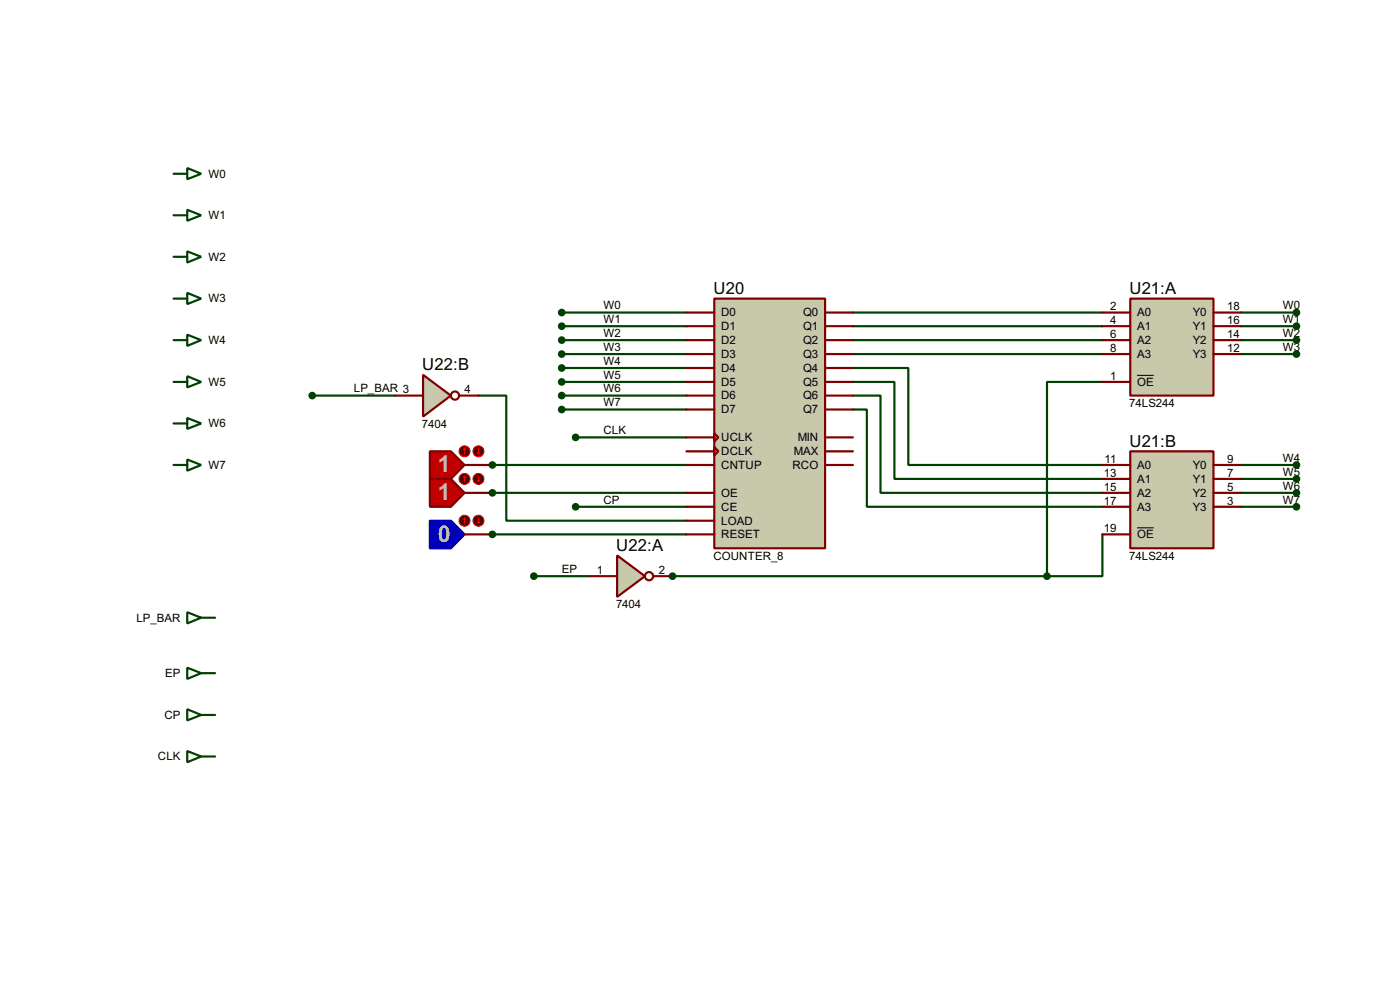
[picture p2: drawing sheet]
<svg xmlns="http://www.w3.org/2000/svg" width="256mm" height="180mm" viewBox="0 0 256 180" stroke-linecap="round" stroke-linejoin="round" font-family="sans-serif">
<g fill="none" stroke="#004000" stroke-width=".4">
<path d="M102.9 57.2h22.9M102.9 59.7h22.9M156.3 57.2h45.7M156.3 59.7h45.7M227.4 57.2h10.1M227.4 59.7h10.1M102.9 62.3h22.9M102.9 64.8h22.9M102.9 67.4h22.9M102.9 69.9h22.9M102.9 72.4h22.9M102.9 75h22.9"/>
<path d="M156.3 67.4h10.1v17.7h35.6M156.3 69.9h7.6v17.8h38.1M156.3 72.4h5v17.8h40.7M156.3 75h2.5v17.8h43.2M156.3 62.3h45.7M156.3 64.8h45.7M202 69.9h-10.2v35.6M227.4 62.3h10.1M227.4 64.8h10.1M202 97.8v7.7h-10.2M227.4 85.1h10.1M227.4 87.7h10.1"/>
<path d="M227.4 90.2h10.1M227.4 92.8h10.1M123.2 105.5h68.6"/>
</g>
<circle cx="123.2" cy="105.5" r=".2" fill="#004000"/>
<path d="M90.2 97.8h35.6M105.5 80.1h20.3M105.5 92.8h20.3M97.8 105.5h10.2" fill="none" stroke="#004000" stroke-width=".4"/>
<circle cx="90.2" cy="97.8" r=".2" fill="#004000"/>
<path d="M90.2 90.2h35.6" fill="none" stroke="#004000" stroke-width=".4"/>
<circle cx="90.2" cy="90.2" r=".2" fill="#004000"/>
<path d="M57.2 72.4h15.2M87.7 72.4h5.1v22.9h33M90.2 85.1h35.6" fill="none" stroke="#004000" stroke-width=".4"/>
<circle cx="90.2" cy="85.1" r=".2" fill="#004000"/>
<g fill="none" stroke="#004000" stroke-width=".4">
<path d="M31.8 31.8h2.5M31.8 39.4h2.5M34.3 30.8l2.6 1-2.6 1zM34.3 38.4l2.6 1-2.6 1zM31.8 47h2.5M31.8 54.7h2.5M34.3 46l2.6 1-2.6 1.1zM34.3 53.6l2.6 1.1-2.6 1zM31.8 62.3h2.5M31.8 69.9h2.5M31.8 77.5h2.5M34.3 61.3l2.6 1-2.6 1z"/>
<path d="M34.3 68.9l2.6 1-2.6 1zM34.3 76.5l2.6 1-2.6 1zM31.8 85.1h2.5M34.3 84.1l2.6 1-2.6 1.1zM34.3 112.1l2.6 1-2.6 1zM36.9 113.1h2.5M34.3 122.2l2.6 1-2.6 1.1zM34.3 129.8l2.6 1.1-2.6 1zM34.3 137.5l2.6 1-2.6 1zM36.9 123.2h2.5M36.9 130.9h2.5M36.9 138.5h2.5"/>
</g>
<path d="M130.9 54.7h20.3v45.7h-20.3z" fill="#c8c8aa" stroke="#800000" stroke-width=".4"/>
<g fill="none" stroke="#800000" stroke-width=".4">
<path d="M125.8 57.2h5.1M125.8 59.7h5.1M151.2 57.2h5.1M151.2 59.7h5.1M125.8 62.3h5.1M125.8 64.8h5.1M125.8 67.4h5.1M125.8 69.9h5.1M125.8 72.4h5.1M125.8 75h5.1M130.9 79.3l.7 .8-.7 .7zM151.2 62.3h5.1"/>
<path d="M151.2 64.8h5.1M151.2 67.4h5.1M151.2 69.9h5.1M151.2 72.4h5.1M151.2 75h5.1M125.8 80.1h5.1M125.8 82.6h5.1M125.8 90.2h5.1M125.8 92.8h5.1M125.8 95.3h5.1M125.8 97.8h5.1M125.8 85.1h5.1"/>
<path d="M130.9 81.8l.7 .8-.7 .8zM151.2 80.1h5.1M151.2 82.6h5.1M151.2 85.1h5.1"/>
</g>
<g fill="#004000" stroke="#004000" stroke-width=".4">
<circle cx="102.9" cy="57.2" r=".5"/>
<circle cx="102.9" cy="59.7" r=".5"/>
<circle cx="102.9" cy="62.3" r=".5"/>
<circle cx="102.9" cy="64.8" r=".5"/>
<circle cx="102.9" cy="67.4" r=".5"/>
<circle cx="102.9" cy="69.9" r=".5"/>
<circle cx="102.9" cy="72.4" r=".5"/>
<circle cx="102.9" cy="75" r=".5"/>
</g>
<path d="M207.1 54.7h15.2v17.7h-15.2z" fill="#c8c8aa" stroke="#800000" stroke-width=".4"/>
<path d="M202 57.2h5.1M202 59.7h5.1M222.3 57.2h5.1M222.3 59.7h5.1M202 62.3h5.1M202 64.8h5.1M202 69.9h5.1M222.3 62.3h5.1M222.3 64.8h5.1" fill="none" stroke="#800000" stroke-width=".4"/>
<path d="M208.3 68.7h3.1" fill="none" stroke="#000" stroke-width=".18"/>
<path d="M207.1 82.6h15.2v17.8h-15.2z" fill="#c8c8aa" stroke="#800000" stroke-width=".4"/>
<path d="M202 85.1h5.1M202 87.7h5.1M202 90.2h5.1M202 92.8h5.1M202 97.8h5.1M222.3 85.1h5.1M222.3 87.7h5.1M222.3 90.2h5.1M222.3 92.8h5.1" fill="none" stroke="#800000" stroke-width=".4"/>
<path d="M208.3 96.6h3.1" fill="none" stroke="#000" stroke-width=".18"/>
<g fill="#004000" stroke="#004000" stroke-width=".4">
<circle cx="237.5" cy="57.2" r=".5"/>
<circle cx="237.5" cy="59.7" r=".5"/>
<circle cx="237.5" cy="62.3" r=".5"/>
<circle cx="237.5" cy="64.8" r=".5"/>
<circle cx="237.5" cy="85.1" r=".5"/>
<circle cx="237.5" cy="87.7" r=".5"/>
<circle cx="237.5" cy="90.2" r=".5"/>
<circle cx="237.5" cy="92.8" r=".5"/>
<circle cx="191.8" cy="105.5" r=".5"/>
</g>
<path d="M113.1 101.7l5.1 3.8-5.1 3.8z" fill="#c8c8aa" stroke="#800000" stroke-width=".4"/>
<g fill="none" stroke="#800000" stroke-width=".4">
<path d="M108 105.5h5.1M119.7 105.5h3.5"/>
<circle cx="118.9" cy="105.5" r=".75"/>
</g>
<g fill="#004000" stroke="#004000" stroke-width=".4">
<circle cx="123.2" cy="105.5" r=".5"/>
<circle cx="97.8" cy="105.5" r=".5"/>
<circle cx="105.4" cy="80.1" r=".5"/>
<circle cx="105.4" cy="92.8" r=".5"/>
</g>
<path d="M78.8 95.3h3.8l2.5 2.5-2.5 2.6h-3.8z" fill-rule="evenodd" fill="#0000c0" stroke="#000080" stroke-width=".4"/>
<path d="M85.1 97.8h5.1" fill="none" stroke="#800000" stroke-width=".4"/>
<circle cx="85.1" cy="95.3" r="1" fill="#400000" stroke="#f00" stroke-width=".2"/>
<path d="M85.1 94.8l-.2 .3M85.1 94.8l.3 .3M85.1 94.8v1" fill="none" stroke="#f00" stroke-width=".2"/>
<circle cx="87.6" cy="95.3" r="1" fill="#400000" stroke="#f00" stroke-width=".2"/>
<path d="M87.4 95.6l.3 .2M87.7 94.8v1M87.9 95.6l-.2 .2" fill="none" stroke="#f00" stroke-width=".2"/>
<circle cx="90.2" cy="97.8" r=".5" fill="#004000" stroke="#004000" stroke-width=".4"/>
<path d="M78.8 87.7h3.8l2.5 2.5-2.5 2.6h-3.8z" fill-rule="evenodd" fill="#c00000" stroke="#800000" stroke-width=".4"/>
<path d="M85.1 90.2h5.1" fill="none" stroke="#800000" stroke-width=".4"/>
<circle cx="85.1" cy="87.7" r="1" fill="#400000" stroke="#f00" stroke-width=".2"/>
<path d="M85.1 87.2l-.2 .2M85.1 87.2l.3 .2M85.1 87.2v1" fill="none" stroke="#f00" stroke-width=".2"/>
<circle cx="87.6" cy="87.7" r="1" fill="#400000" stroke="#f00" stroke-width=".2"/>
<path d="M87.4 87.9l.3 .3M87.7 87.2v1M87.9 87.9l-.2 .3" fill="none" stroke="#f00" stroke-width=".2"/>
<circle cx="90.2" cy="90.2" r=".5" fill="#004000" stroke="#004000" stroke-width=".4"/>
<path d="M77.5 68.6l5.1 3.8-5.1 3.9z" fill="#c8c8aa" stroke="#800000" stroke-width=".4"/>
<g fill="none" stroke="#800000" stroke-width=".4">
<path d="M72.4 72.4h5.1M84.1 72.4h3.6"/>
<circle cx="83.3" cy="72.4" r=".75"/>
</g>
<circle cx="57.2" cy="72.4" r=".5" fill="#004000" stroke="#004000" stroke-width=".4"/>
<path d="M78.8 82.6h3.8l2.5 2.5-2.5 2.6h-3.8z" fill-rule="evenodd" fill="#c00000" stroke="#800000" stroke-width=".4"/>
<path d="M85.1 85.1h5.1" fill="none" stroke="#800000" stroke-width=".4"/>
<circle cx="85.1" cy="82.6" r="1" fill="#400000" stroke="#f00" stroke-width=".2"/>
<path d="M85.1 82.1l-.2 .3M85.1 82.1l.3 .3M85.1 82.1v1" fill="none" stroke="#f00" stroke-width=".2"/>
<circle cx="87.6" cy="82.6" r="1" fill="#400000" stroke="#f00" stroke-width=".2"/>
<path d="M87.4 82.9l.3 .2M87.7 82.1v1M87.9 82.9l-.2 .2" fill="none" stroke="#f00" stroke-width=".2"/>
<circle cx="90.2" cy="85.1" r=".5" fill="#004000" stroke="#004000" stroke-width=".4"/>
<g font-size="4.8" fill="#c0c0c0">
<text x="80.2" y="86.4">1</text>
<text x="80.2" y="91.5">1</text>
<text x="80.2" y="99.2">0</text>
</g>
<g font-size="3.4">
<text x="130.7" y="53.9">U20</text>
<text x="206.9" y="53.9">U21:A</text>
<text x="77.4" y="67.8">U22:B</text>
<text x="206.9" y="81.8">U21:B</text>
<text x="112.9" y="100.9">U22:A</text>
</g>
<g font-size="2.4">
<text x="38.2" y="32.5">W0</text>
<text x="38.2" y="40.1">W1</text>
<text x="38.2" y="47.7">W2</text>
<text x="38.2" y="55.4">W3</text>
<text x="110.5" y="56.6">W0</text>
<text x="110.5" y="59.1">W1</text>
<text x="132.1" y="57.9">D0</text>
<text x="147.1" y="57.9">Q0</text>
<text x="203.4" y="56.8">2</text>
<text x="203.4" y="59.3">4</text>
<text x="208.3" y="57.9">A0</text>
<text x="218.5" y="57.9">Y0</text>
<text x="224.8" y="56.8">18</text>
<text x="224.8" y="59.3">16</text>
<text x="235" y="56.6">W0</text>
<text x="235" y="59.1">W1</text>
<text x="38.2" y="63">W4</text>
<text x="110.5" y="61.7">W2</text>
<text x="110.5" y="64.2">W3</text>
<text x="132.1" y="60.4">D1</text>
<text x="132.1" y="63">D2</text>
<text x="132.1" y="65.5">D3</text>
<text x="147.1" y="60.4">Q1</text>
<text x="147.1" y="63">Q2</text>
<text x="147.1" y="65.5">Q3</text>
<text x="203.4" y="61.9">6</text>
<text x="203.4" y="64.4">8</text>
<text x="208.3" y="60.4">A1</text>
<text x="208.3" y="63">A2</text>
<text x="208.3" y="65.5">A3</text>
<text x="218.5" y="60.4">Y1</text>
<text x="218.5" y="63">Y2</text>
<text x="218.5" y="65.5">Y3</text>
<text x="224.8" y="61.9">14</text>
<text x="224.8" y="64.4">12</text>
<text x="235" y="61.7">W2</text>
<text x="235" y="64.2">W3</text>
<text x="38.2" y="70.6">W5</text>
<text x="64.8" y="71.8">LP_BAR 3</text>
<text x="85.1" y="72">4</text>
<text x="110.5" y="66.7">W4</text>
<text x="110.5" y="69.3">W5</text>
<text x="110.5" y="71.8">W6</text>
<text x="132.1" y="68.1">D4</text>
<text x="132.1" y="70.6">D5</text>
<text x="147.1" y="68.1">Q4</text>
<text x="147.1" y="70.6">Q5</text>
<text x="203.4" y="69.5">1</text>
<text x="208.3" y="70.6">OE</text>
<text x="110.5" y="74.4">W7</text>
<text x="132.1" y="73.1">D6</text>
<text x="132.1" y="75.7">D7</text>
<text x="147.1" y="73.1">Q6</text>
<text x="147.1" y="75.7">Q7</text>
<text x="206.9" y="74.5">74LS244</text>
<text x="38.2" y="78.2">W6</text>
<text x="77.3" y="78.3">7404</text>
<text x="110.5" y="79.5">CLK</text>
<text x="132.1" y="80.8">UCLK</text>
<text x="132.1" y="83.3">DCLK</text>
<text x="145.4" y="83.3">MAX</text>
<text x="146.1" y="80.8">MIN</text>
<text x="38.2" y="85.8">W7</text>
<text x="132.1" y="85.8">CNTUP</text>
<text x="145.2" y="85.8">RCO</text>
<text x="202.2" y="87.3">13</text>
<text x="202.2" y="89.8">15</text>
<text x="202.4" y="84.7">11</text>
<text x="208.3" y="85.8">A0</text>
<text x="208.3" y="88.4">A1</text>
<text x="218.5" y="85.8">Y0</text>
<text x="218.5" y="88.4">Y1</text>
<text x="224.8" y="84.7">9</text>
<text x="224.8" y="87.3">7</text>
<text x="224.8" y="89.8">5</text>
<text x="235" y="84.5">W4</text>
<text x="235" y="87.1">W5</text>
<text x="235" y="89.6">W6</text>
<text x="110.5" y="92.2">CP</text>
<text x="132.1" y="90.9">OE</text>
<text x="132.1" y="93.5">CE</text>
<text x="202.2" y="92.4">17</text>
<text x="208.3" y="90.9">A2</text>
<text x="208.3" y="93.5">A3</text>
<text x="218.5" y="90.9">Y2</text>
<text x="218.5" y="93.5">Y3</text>
<text x="224.8" y="92.4">3</text>
<text x="235" y="92.2">W7</text>
<text x="132.1" y="96">LOAD</text>
<text x="132.1" y="98.5">RESET</text>
<text x="202.2" y="97.4">19</text>
<text x="208.3" y="98.5">OE</text>
<text x="102.9" y="104.9">EP</text>
<text x="109.4" y="105.1">1</text>
<text x="120.7" y="105.1">2</text>
<text x="130.7" y="102.5">COUNTER_8</text>
<text x="206.9" y="102.5">74LS244</text>
<text x="25" y="113.8">LP_BAR</text>
<text x="112.9" y="111.4">7404</text>
<text x="30.3" y="123.9">EP</text>
<text x="30.1" y="131.6">CP</text>
<text x="28.9" y="139.2">CLK</text>
</g>
</svg>
